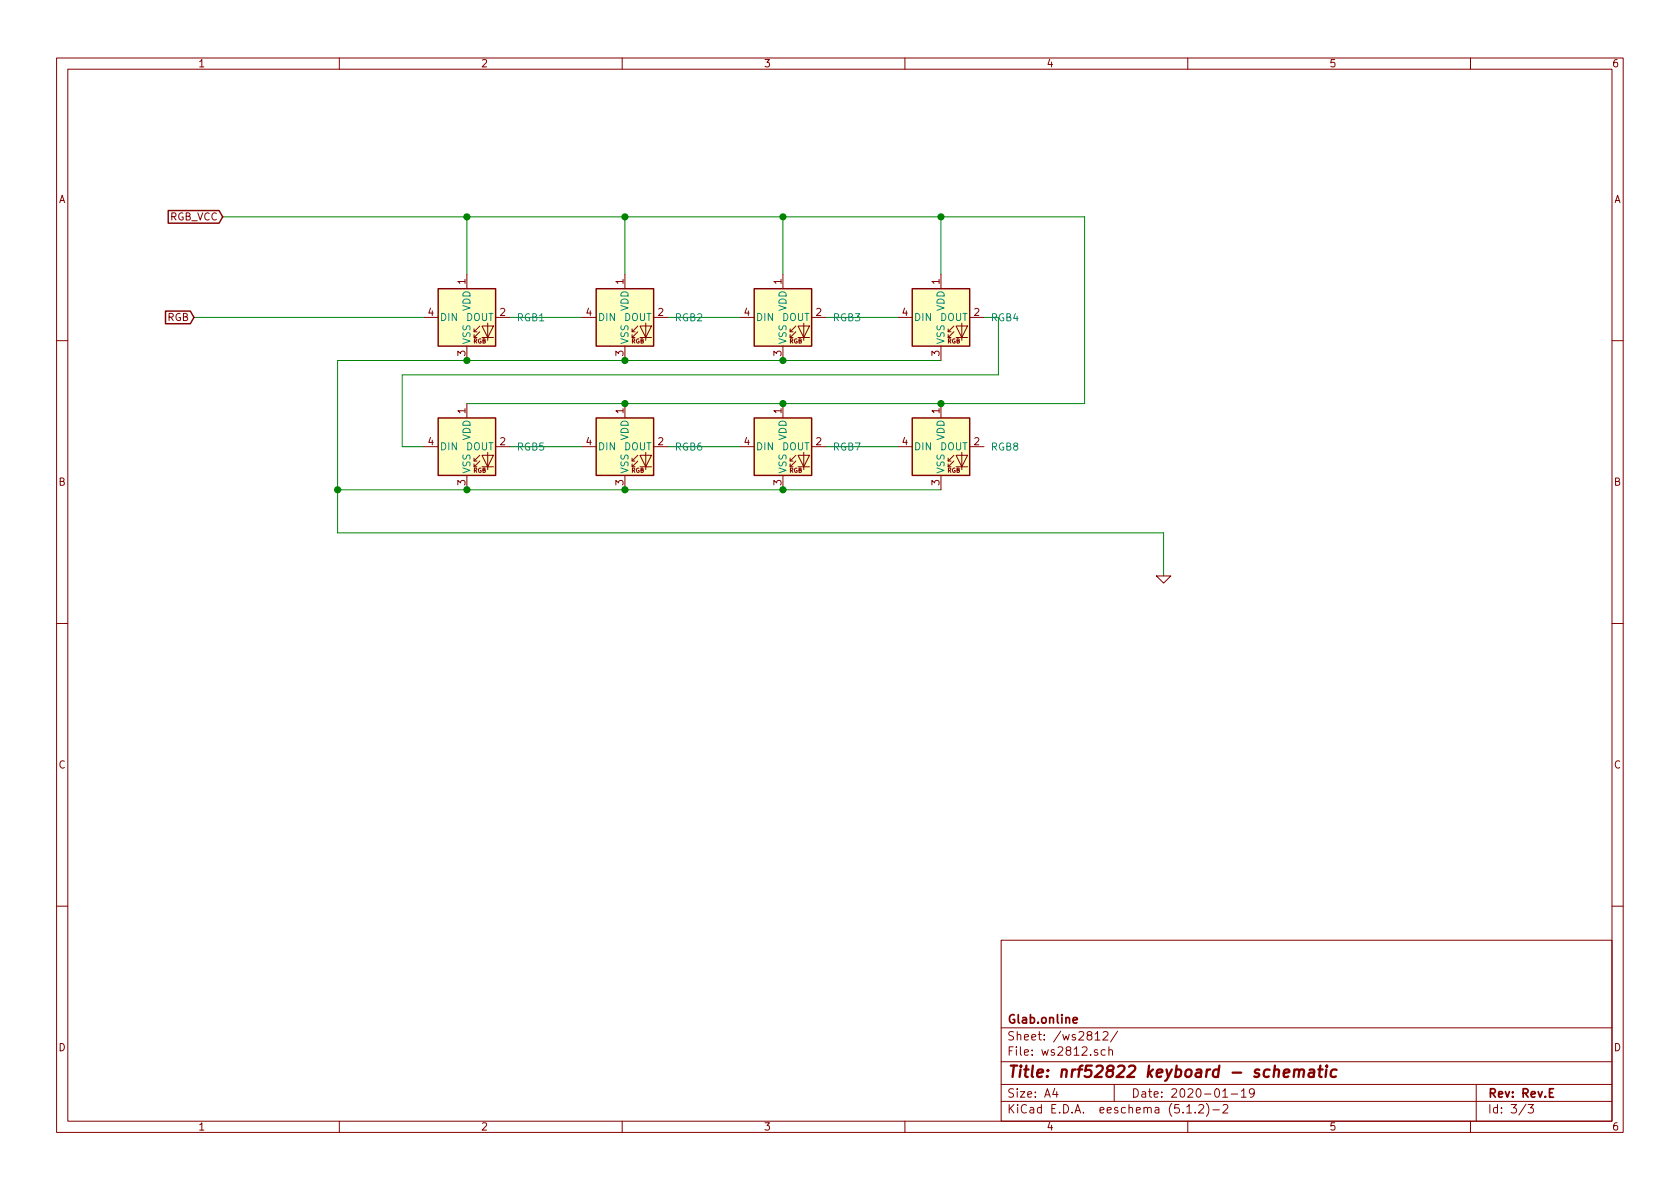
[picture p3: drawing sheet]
<svg xmlns="http://www.w3.org/2000/svg" width="297mm" height="210mm" viewBox="0 0 297 210" stroke-linecap="round" stroke-linejoin="round" font-family="sans-serif">
<g fill="none" stroke="#840000" stroke-width=".18">
<path d="M10 10.3h277v189.9h-277zM12 12.2h273v186.1h-273zM60 10.3v1.9M110 10.3v1.9M160 10.3v1.9M210 10.3v1.9M260 10.3v1.9M74.9 56.1h2.6M82.5 48.5v2.5M83.8 58.7h.5M84.8 58.7l-1 1v-.5M84.8 57.7l-1 1v-.5"/>
<path d="M85.2 57.7h2l-1 2zM85.2 59.7h2M86.2 57.1v3.1M87.6 56.1h2.6M102.9 56.1h2.5M110.5 48.5v2.5M111.8 58.7h.5M112.8 58.7l-1 1v-.5M112.8 57.7l-1 1v-.5M113.2 57.7h2l-1 2zM113.2 59.7h2M114.2 57.1v3.1"/>
<path d="M115.6 56.1h2.5M130.8 56.1h2.5M138.4 48.5v2.5M139.7 58.7h.5M140.7 58.7l-1 1v-.5M140.7 57.7l-1 1v-.5M141.1 57.7h2l-1 2zM141.1 59.7h2M142.1 57.1v3.1M143.5 56.1h2.5M158.7 56.1h2.6M166.4 48.5v2.5"/>
<path d="M167.6 58.7h.5M168.7 58.7l-1.1 1v-.5M168.7 57.7l-1.1 1v-.5M169 57.7h2.1l-1 2zM169 59.7h2.1M170.1 57.1v3.1M171.4 56.1h2.6M10 60.2h2M74.9 79h2.6M82.5 61.2v2.5M82.5 71.4v2.5M87.6 79h2.6"/>
<path d="M102.9 79h2.5M110.5 61.2v2.5M110.5 71.4v2.5M115.6 79h2.5M130.8 79h2.5M138.4 61.2v2.5M138.4 71.4v2.5M143.5 79h2.5M158.7 79h2.6M166.4 61.2v2.5M166.4 71.4v2.5M171.4 79h2.6"/>
<path d="M285 60.2h2M82.5 84.1v2.5M83.8 81.5h.5M84.8 81.5l-1 1v-.5M84.8 80.5l-1 1v-.5M85.2 80.5h2l-1 2zM85.2 82.5h2M86.2 80v3.1M110.5 84.1v2.5M111.8 81.5h.5M112.8 81.5l-1 1v-.5M112.8 80.5l-1 1v-.5"/>
<path d="M113.2 80.5h2l-1 2zM113.2 82.5h2M114.2 80v3.1M138.4 84.1v2.5M139.7 81.5h.5M140.7 81.5l-1 1v-.5M140.7 80.5l-1 1v-.5M141.1 80.5h2l-1 2zM141.1 82.5h2M142.1 80v3.1M166.4 84.1v2.5M167.6 81.5h.5"/>
<path d="M168.7 81.5l-1.1 1v-.5M168.7 80.5l-1.1 1v-.5M169 80.5h2.1l-1 2zM169 82.5h2.1M170.1 80v3.1M10 110.3h2M204.5 101.8h2.5l-1.3 1.3zM285 110.3h2M10 160.2h2M177 166.3h108v32h-108zM285 160.2h2M60 198.3v1.9"/>
<path d="M110 198.3v1.9M160 198.3v1.9M177 194.8h108M177 191.8h108M177 187.8h108M177 181.8h108M186.5 192.5l-.4 1h1M186.8 193v1M193.6 182.8l.5-.4v1.5M193.6 183.9h.9M195 182.6l.3-.2h.3l.3 .4-.9 1.1h.9M195.4 185.7l-.4-.1-.3 .3 .1 .6 .2 .1 .4-.1"/>
<path d="M196.1 185.7a.37 .37 0 0 1 .6 .1v.8M196.1 185.1v1.5M197 191.8v3M197.6 182.3l-1.3 2M209.8 195.8l.5-.5v1.5M209.8 196.8h.9M210 198.3v1.9M211.3 196.7v.1M212 195.5l.2-.2h.3l.3 .5-.9 1h.9M213.3 195.1a1.71 1.71 0 0 1 0 2.3M214.5 196.3h1.1M216.2 194h.8"/>
<path d="M216.3 195.5l.2-.2h.3l.2 .2 .1 .3-.1 .2-.8 .8h.9M217.7 193.5h1.1M219.5 193l.4-.5v1.5M219.5 194h.8M221.8 193.2l-.3 .3h-.3l-.3-.3v-.4l.2-.2 .4-.1 .2 .2a1.13 1.13 0 0 1-.2 1.2l-.4 .1M260 198.3v1.9M261 191.8v6.5M269.8 195.2l-1.2 2M270.2 195.3h.9l-.5 .6 .4 .1v.7l-.2 .1-.6-.1"/>
</g>
<path d="M189.7 180.4l.8-.1-.1-.3-.4-.1-.3 .2 .1 .7h.6M274.7 192.5h-.7v1.5h.7" fill="none" stroke="#840000" stroke-width=".3"/>
<path d="M227 189.8l1-.2-.1-.4-.5-.1-.4 .3v.9l.2 .1 .6-.1M228.9 189.3a.52 .52 0 0 1 .8 .1l-.1 1M228.9 189.1l-.2 1.3M229.7 189.4l.3-.3 .5 .1 .1 .2-.2 1M231.5 189.2h.8v1.2M232.4 189.6l-.7 .1a.4 .4 0 0 0-.3 .3 .4 .4 0 0 0 .2 .4l.7-.1M233.1 189.1h.8M233.5 188.4l-.3 1.8 .1 .1 .4 .1M234.5 189.1l-.1 1.3M234.6 188.4l-.1 .1 .1 .1 .1-.1-.1-.1v.2M236.3 189.2a.68 .68 0 0 0-1 .3v.6l.1 .2 .2 .1 .6-.1" fill="none" stroke="#840000" stroke-width=".41"/>
<g fill="none" stroke="#008400" stroke-width=".18">
<path d="M39.4 38.3h152.4v33.1h-109.3M82.5 38.3v10.2M110.5 38.3v10.2M138.4 38.3v10.2M166.4 38.3v10.2M34.3 56.1h40.6M90.2 56.1h12.7M118.1 56.1h12.7M146 56.1h12.7M174 56.1h2.5v10.2h-105.4v12.7h3.8M90.2 79h12.7M118.1 79h12.7"/>
<path d="M146 79h12.7M166.4 63.7h-106.7v30.5h146v7.6M59.7 86.6h106.7"/>
</g>
<g fill="#008400" stroke="#008400" stroke-width=".25">
<circle cx="110.5" cy="38.3" r=".51"/>
<circle cx="138.4" cy="38.3" r=".51"/>
<circle cx="166.4" cy="38.3" r=".51"/>
<circle cx="59.7" cy="86.6" r=".51"/>
<circle cx="82.6" cy="63.7" r=".51"/>
<circle cx="110.5" cy="63.7" r=".51"/>
<circle cx="138.4" cy="63.7" r=".51"/>
<circle cx="82.6" cy="86.6" r=".51"/>
<circle cx="110.5" cy="71.4" r=".51"/>
<circle cx="110.5" cy="86.6" r=".51"/>
<circle cx="138.4" cy="71.4" r=".51"/>
<circle cx="138.4" cy="86.6" r=".51"/>
<circle cx="166.4" cy="71.4" r=".51"/>
<circle cx="82.6" cy="38.3" r=".51"/>
</g>
<g fill="#ffffc2" stroke="#ffffc2" stroke-width=".18">
<path d="M77.5 51h10.1v10.2h-10.1z"/>
<path d="M105.4 51h10.2v10.2h-10.2z"/>
<path d="M133.3 51h10.2v10.2h-10.2z"/>
<path d="M161.3 51h10.1v10.2h-10.1z"/>
<path d="M77.5 73.9h10.1v10.2h-10.1z"/>
<path d="M105.4 73.9h10.2v10.2h-10.2z"/>
<path d="M133.3 73.9h10.2v10.2h-10.2z"/>
<path d="M161.3 73.9h10.1v10.2h-10.1z"/>
</g>
<path d="M29.7 37.2h9l.7 1.1-.7 1.2h-9zM29.3 55h4.4l.6 1.1-.6 1.1h-4.4zM77.5 51h10.1v10.2h-10.1zM105.4 51h10.2v10.2h-10.2zM133.3 51h10.2v10.2h-10.2zM161.3 51h10.1v10.2h-10.1zM77.5 73.9h10.1v10.2h-10.1zM105.4 73.9h10.2v10.2h-10.2zM133.3 73.9h10.2v10.2h-10.2zM161.3 73.9h10.1v10.2h-10.1z" fill="none" stroke="#840000" stroke-width=".25"/>
<text font-size="2.8" fill="#840000" x="178" y="190.5">Title: nrf52822 keyboard - schematic</text>
<g font-size="2.1" fill="#840000">
<text x="178" y="184">Sheet: /ws2812/</text>
<text x="178" y="181">Glab.online</text>
<text x="178" y="186.7">File: ws2812.sch</text>
<text x="178" y="196.9">KiCad E.D.A. eeschema (5.1.2)-2</text>
<text x="178" y="194.1">Size: A4</text>
<text x="200" y="194.1">Date: 2020-01-19</text>
<text x="263" y="194.1">Rev: Rev.E</text>
<text x="263" y="196.9">Id: 3/3</text>
</g>
<g font-size="1.8" fill="#840000">
<text x="35" y="11.9">1</text>
<text x="85" y="11.9">2</text>
<text x="135" y="11.9">3</text>
<text x="185" y="11.9">4</text>
<text x="235" y="11.9">5</text>
<text x="285" y="11.9">6</text>
<text x="10.4" y="35.9">A</text>
<text x="285.4" y="35.9">A</text>
<text x="29.9" y="39">RGB_VCC</text>
<text x="82.3" y="50.3" transform="rotate(-90 82.3 50.3)">1</text>
<text x="110.2" y="50.3" transform="rotate(-90 110.2 50.3)">1</text>
<text x="138.2" y="50.3" transform="rotate(-90 138.2 50.3)">1</text>
<text x="166.1" y="50.3" transform="rotate(-90 166.1 50.3)">1</text>
<text x="29.6" y="56.8">RGB</text>
<text x="75.7" y="55.9">4</text>
<text x="88.4" y="55.9">2</text>
<text x="103.7" y="55.9">4</text>
<text x="116.4" y="55.9">2</text>
<text x="131.6" y="55.9">4</text>
<text x="144.3" y="55.9">2</text>
<text x="159.5" y="55.9">4</text>
<text x="172.2" y="55.9">2</text>
<text x="82.3" y="63" transform="rotate(-90 82.3 63)">3</text>
<text x="110.2" y="63" transform="rotate(-90 110.2 63)">3</text>
<text x="138.2" y="63" transform="rotate(-90 138.2 63)">3</text>
<text x="166.1" y="63" transform="rotate(-90 166.1 63)">3</text>
<text x="82.3" y="73.1" transform="rotate(-90 82.3 73.1)">1</text>
<text x="110.2" y="73.1" transform="rotate(-90 110.2 73.1)">1</text>
<text x="138.2" y="73.1" transform="rotate(-90 138.2 73.1)">1</text>
<text x="166.1" y="73.1" transform="rotate(-90 166.1 73.1)">1</text>
<text x="75.7" y="78.7">4</text>
<text x="88.4" y="78.7">2</text>
<text x="103.7" y="78.7">4</text>
<text x="116.4" y="78.7">2</text>
<text x="131.6" y="78.7">4</text>
<text x="144.3" y="78.7">2</text>
<text x="159.5" y="78.7">4</text>
<text x="172.2" y="78.7">2</text>
<text x="10.4" y="85.9">B</text>
<text x="82.3" y="85.8" transform="rotate(-90 82.3 85.8)">3</text>
<text x="110.2" y="85.8" transform="rotate(-90 110.2 85.8)">3</text>
<text x="138.2" y="85.8" transform="rotate(-90 138.2 85.8)">3</text>
<text x="166.1" y="85.8" transform="rotate(-90 166.1 85.8)">3</text>
<text x="285.4" y="85.9">B</text>
<text x="10.4" y="135.9">C</text>
<text x="285.4" y="135.9">C</text>
<text x="10.4" y="185.9">D</text>
<text x="285.4" y="185.9">D</text>
<text x="35" y="199.9">1</text>
<text x="85" y="199.9">2</text>
<text x="135" y="199.9">3</text>
<text x="185" y="199.9">4</text>
<text x="235" y="199.9">5</text>
<text x="285" y="199.9">6</text>
</g>
<g font-size="1.8" fill="#008484">
<text x="77.7" y="56.8">DIN</text>
<text x="82.4" y="56.8">DOUT</text>
<text x="83.2" y="55" transform="rotate(-90 83.2 55)">VDD</text>
<text x="91.4" y="56.8">RGB1</text>
<text x="105.7" y="56.8">DIN</text>
<text x="110.3" y="56.8">DOUT</text>
<text x="111.1" y="55" transform="rotate(-90 111.1 55)">VDD</text>
<text x="119.4" y="56.8">RGB2</text>
<text x="133.6" y="56.8">DIN</text>
<text x="138.3" y="56.8">DOUT</text>
<text x="139.1" y="55" transform="rotate(-90 139.1 55)">VDD</text>
<text x="147.3" y="56.8">RGB3</text>
<text x="161.5" y="56.8">DIN</text>
<text x="166.2" y="56.8">DOUT</text>
<text x="167" y="55" transform="rotate(-90 167 55)">VDD</text>
<text x="175.3" y="56.8">RGB4</text>
<text x="83.2" y="61" transform="rotate(-90 83.2 61)">VSS</text>
<text x="111.1" y="61" transform="rotate(-90 111.1 61)">VSS</text>
<text x="139.1" y="61" transform="rotate(-90 139.1 61)">VSS</text>
<text x="167" y="61" transform="rotate(-90 167 61)">VSS</text>
<text x="83.2" y="77.9" transform="rotate(-90 83.2 77.9)">VDD</text>
<text x="111.1" y="77.9" transform="rotate(-90 111.1 77.9)">VDD</text>
<text x="139.1" y="77.9" transform="rotate(-90 139.1 77.9)">VDD</text>
<text x="167" y="77.9" transform="rotate(-90 167 77.9)">VDD</text>
<text x="77.7" y="79.6">DIN</text>
<text x="82.4" y="79.6">DOUT</text>
<text x="83.2" y="83.8" transform="rotate(-90 83.2 83.8)">VSS</text>
<text x="91.4" y="79.7">RGB5</text>
<text x="105.7" y="79.6">DIN</text>
<text x="110.3" y="79.6">DOUT</text>
<text x="111.1" y="83.8" transform="rotate(-90 111.1 83.8)">VSS</text>
<text x="119.4" y="79.7">RGB6</text>
<text x="133.6" y="79.6">DIN</text>
<text x="138.3" y="79.6">DOUT</text>
<text x="139.1" y="83.8" transform="rotate(-90 139.1 83.8)">VSS</text>
<text x="147.3" y="79.7">RGB7</text>
<text x="161.5" y="79.6">DIN</text>
<text x="166.2" y="79.6">DOUT</text>
<text x="167" y="83.8" transform="rotate(-90 167 83.8)">VSS</text>
<text x="175.3" y="79.7">RGB8</text>
</g>
<g font-size="1.1" fill="#840000">
<text x="83.7" y="60.7">RGB</text>
<text x="111.6" y="60.7">RGB</text>
<text x="139.5" y="60.7">RGB</text>
<text x="167.5" y="60.7">RGB</text>
<text x="83.7" y="83.6">RGB</text>
<text x="111.6" y="83.6">RGB</text>
<text x="139.5" y="83.6">RGB</text>
<text x="167.5" y="83.6">RGB</text>
</g>
</svg>
